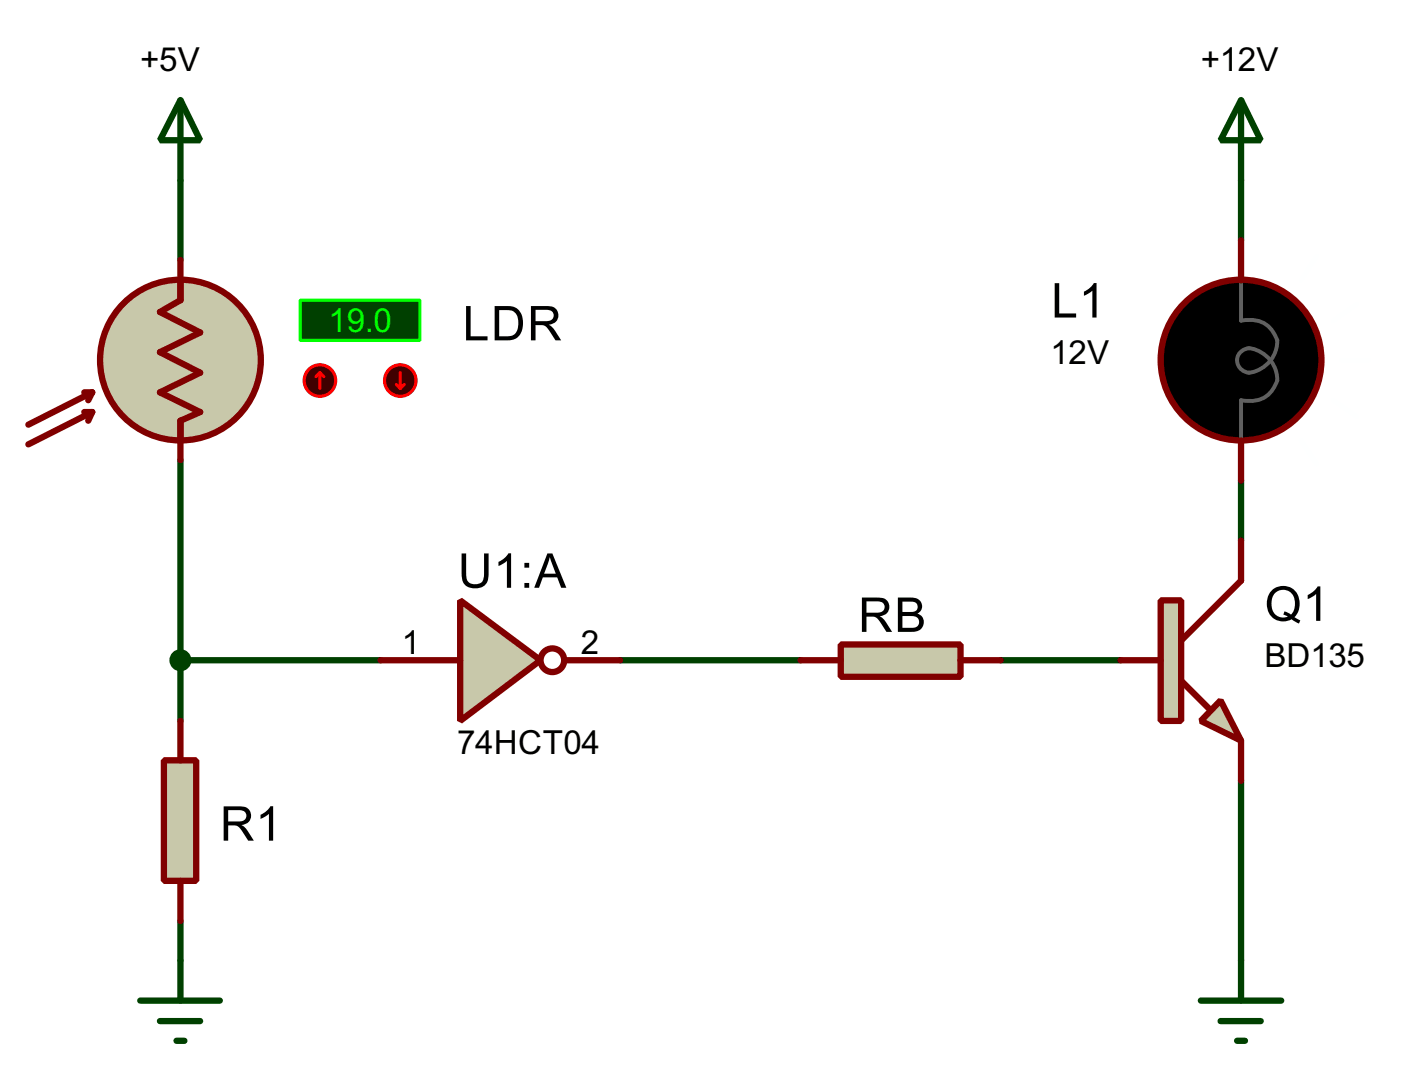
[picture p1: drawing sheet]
<svg xmlns="http://www.w3.org/2000/svg" width="89mm" height="69mm" viewBox="0 0 89 69" stroke-linecap="round" stroke-linejoin="round" font-family="sans-serif">
<path d="M11.5 11.5v5M78.8 11.5v3.8M11.5 29.2v16.6M78.8 30.5v3.8M11.5 41.9h12.7M11.5 58.5v2.5M39.4 41.9h11.4M63.5 41.9h7.6M78.8 49.6v11.4" fill="none" stroke="#004000" stroke-width=".4"/>
<path d="M29.2 38.1l5.1 3.8-5.1 3.9z" fill="#c8c8aa" stroke="#800000" stroke-width=".4"/>
<g fill="none" stroke="#800000" stroke-width=".4">
<path d="M24.2 41.9h5M35.8 41.9h3.6"/>
<circle cx="35" cy="41.9" r=".75"/>
</g>
<path d="M77.5 44.5l1.3 2.5-2.6-1.2z" fill="#c8c8aa" stroke="#800000" stroke-width=".4"/>
<path d="M73.7 38.1h1.3v7.7h-1.3z" fill="#c8c8aa" stroke="#800000" stroke-width=".4"/>
<path d="M78.8 34.3v2.6l-3.8 3.8M71.1 41.9h2.6M75 43.2l1.7 1.8M78.8 47v2.6" fill="none" stroke="#800000" stroke-width=".4"/>
<path d="M53.4 40.9h7.6v2.1h-7.6z" fill="#c8c8aa" stroke="#800000" stroke-width=".4"/>
<path d="M50.8 41.9h2.6M61 41.9h2.5" fill="none" stroke="#800000" stroke-width=".4"/>
<circle cx="11.4" cy="22.9" r="5.1" fill="#c8c8aa" stroke="#800000" stroke-width=".4"/>
<path d="M11.5 17.8v1.3l-1.3 .7 2.5 1.3-2.5 1.3 2.5 1.3-2.5 1.2 2.5 1.3-1.2 .5v1.3M5.4 26.2h.5M5.4 24.9h.5M5.9 26.2l-4.1 2M5.9 26.2l-.3 .5M5.9 24.9l-4.1 2.1M5.9 24.9l-.3 .5" fill="none" stroke="#800000" stroke-width=".4"/>
<path d="M19.1 19.1h7.6v2.5h-7.6z" fill="#004000" stroke="#0f0" stroke-width=".2"/>
<path d="M11.5 16.5v2.6M11.5 26.7v2.5" fill="none" stroke="#800000" stroke-width=".4"/>
<circle cx="20.3" cy="24.2" r="1" fill="#400000" stroke="#f00" stroke-width=".2"/>
<path d="M20.3 23.7l.3 .2M20.3 23.7l-.2 .2M20.3 23.7v1" fill="none" stroke="#f00" stroke-width=".2"/>
<circle cx="25.4" cy="24.2" r="1" fill="#400000" stroke="#f00" stroke-width=".2"/>
<path d="M25.2 24.4l.2 .3M25.4 23.7v1M25.7 24.4l-.3 .3" fill="none" stroke="#f00" stroke-width=".2"/>
<path d="M10.4 48.3h2.1v7.6h-2.1z" fill="#c8c8aa" stroke="#800000" stroke-width=".4"/>
<path d="M78.8 15.3v2.5M78.8 28v2.5M11.5 45.8v2.5M11.5 55.9v2.6" fill="none" stroke="#800000" stroke-width=".4"/>
<circle cx="11.4" cy="41.9" r=".5" fill="#004000" stroke="#004000" stroke-width=".4"/>
<circle cx="78.7" cy="22.9" r="5.1" fill="#000" stroke="#800000" stroke-width=".4"/>
<path d="M78.8 17.8v2.6a1.82 1.82 0 0 1 2.3 1.2 1.94 1.94 0 0 1-2.1 2 .77 .77 0 0 1-.5-1 .77 .77 0 0 1 1.1-.4 2.09 2.09 0 0 1 1.5 2 1.82 1.82 0 0 1-2.3 1.2v2.6" fill="none" stroke="#606060" stroke-width=".25"/>
<path d="M83.6 16.3l-1 1.5M86.1 19.3l-1.5 1.1M82.6 28l1 1.5M84.6 25.4l1.5 1.1M85.1 22.9h1.8" fill="none" stroke="#feffff" stroke-width=".25"/>
<path d="M11.5 6.4l1.2 2.5h-2.5zM11.5 6.4v5.1M78.8 6.4l1.2 2.5h-2.5zM78.8 6.4v5.1M8.9 63.5h5.1M10.2 64.8h2.5M11.2 66.1h.5M11.5 61v2.5M76.2 63.5h5.1M77.5 64.8h2.5M78.5 66.1h.5M78.8 61v2.5" fill="none" stroke="#004000" stroke-width=".4"/>
<g font-size="3.4">
<text x="29.4" y="21.6">LDR</text>
<text x="66.7" y="20.2">L1</text>
<text x="29.1" y="37.3">U1:A</text>
<text x="54.5" y="40.1">RB</text>
<text x="80.3" y="39.4">Q1</text>
<text x="14" y="53.4">R1</text>
</g>
<g font-size="2.4">
<text x="8.9" y="4.5">+5V</text>
<text x="76.2" y="4.5">+12V</text>
<text x="66.7" y="23.1">12V</text>
<text x="25.5" y="41.5">1</text>
<text x="36.9" y="41.5">2</text>
<text x="29" y="47.9">74HCT04</text>
<text x="80.2" y="42.4">BD135</text>
</g>
<text font-size="2.4" fill="#0f0" x="20.9" y="21.1">19.0</text>
</svg>
